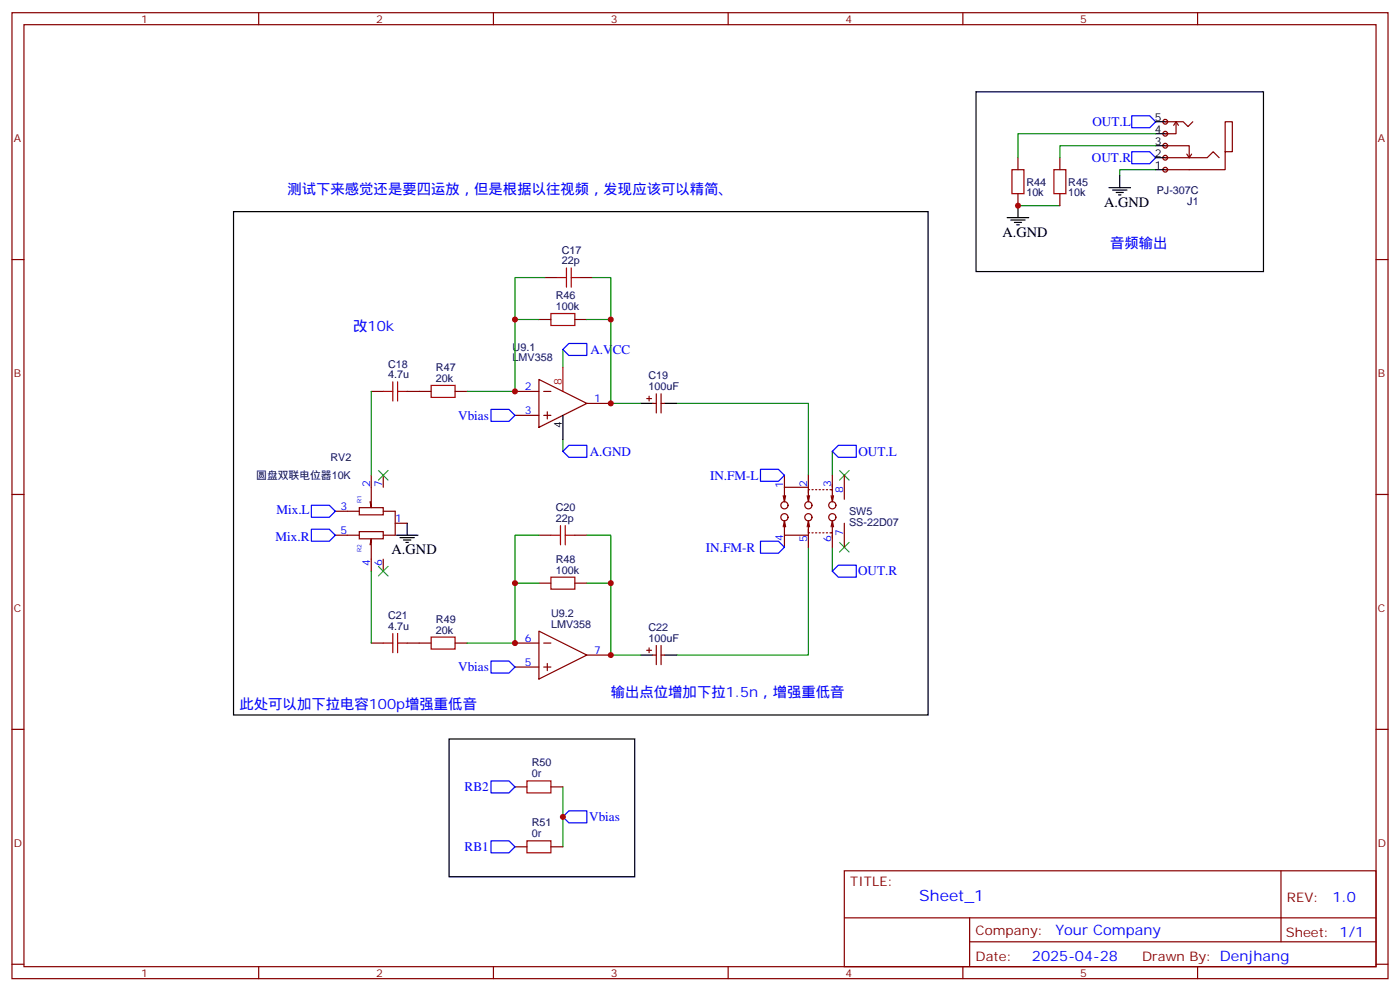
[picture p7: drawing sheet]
<svg xmlns="http://www.w3.org/2000/svg" width="412mm" height="292mm" viewBox="0 0 412 292" stroke-linecap="round" stroke-linejoin="round" font-family="sans-serif">
<g fill="none" stroke="#870000" stroke-width=".35">
<path d="M3.5 3.7h405.4v284.4h-405.4zM7.1 7.3h398.2v277.3h-398.2zM76.2 3.7v3.6M145.3 3.7v3.6M214.5 3.7v3.6M283.6 3.7v3.6M352.8 3.7v3.6M3.5 76.4h3.6M405.3 76.4h3.6M3.5 145.6h3.6M405.3 145.6h3.6M3.5 214.7h3.6"/>
<path d="M405.3 214.7h3.6M151.7 231.6h3.5M162.3 231.6h3.5M151.7 249.3h3.5M162.3 249.3h3.5M248.7 256.3h156.6v28.3h-156.6zM377.3 256.4v20.8M248.7 270.2h156.5M285.6 277.2h119.6M285.6 270.2v14.1M3.5 283.8h3.6M76.2 284.6v3.5"/>
<path d="M145.3 284.6v3.5M214.5 284.6v3.5M283.6 284.6v3.5M352.8 284.6v3.5M405.3 283.8h3.6"/>
</g>
<path d="M326.7 55.2h6.3M327.7 56h4.3M328.8 56.7h2.1M329.5 57.4h.7M329.8 51.7v3.5M132.3 217.5h54.7v40.6h-54.7z" fill="none" stroke="#000" stroke-width=".35"/>
<path d="M340.4 50h-10.6v1.7M299.9 60.5h12.3M245.2 132.9v7M165.8 231.6v17.7" fill="none" stroke="#008700" stroke-width=".35"/>
<path d="M155.2 229.9h7.1v3.5h-7.1zM155.2 247.5h7.1v3.5h-7.1z" fill="none" stroke="#a10000" stroke-width=".35"/>
<path d="M333.4 34.1h5.3l1.7 1.7-1.7 1.8h-5.3zM333.4 44.7h5.3l1.7 1.7-1.7 1.8h-5.3zM144.6 229.9h5.3l1.8 1.7-1.8 1.8h-5.3zM144.6 247.5h5.3l1.8 1.8-1.8 1.7h-5.3z" fill="none" stroke="#00f" stroke-width=".35"/>
<g fill="#f0f0f0" stroke="#870000" stroke-width=".35">
<circle cx="343.3" cy="35.8" r=".71"/>
<circle cx="343.3" cy="39.4" r=".71"/>
<circle cx="343.3" cy="42.9" r=".71"/>
<circle cx="343.3" cy="46.4" r=".71"/>
<circle cx="343.3" cy="50" r=".71"/>
</g>
<g fill="none" stroke="#000" stroke-width=".35">
<path d="M287.5 27h84.7v52.9h-84.7zM340.4 39.4h3.6M340.4 35.8h3.6M340.4 50h3.6M340.4 46.4h3.6M340.4 42.9h3.6M68.8 62.3h204.6v148.2h-204.6zM296.7 64.1h6.3M297.7 64.8h4.3M298.8 65.5h2.1M299.5 66.2h.7M299.9 60.5v3.6"/>
<path d="M188.7 118.7h3.6M195.8 118.7h3.5M165.8 122.3v7M116.8 157.6h6.3M117.8 158.3h4.3M118.9 159h2.1M119.6 159.7h.7M119.9 154v3.6M188.7 192.8h3.6M195.8 192.8h3.5"/>
</g>
<g fill="none" stroke="#870000" stroke-width=".35">
<path d="M343.3 35.8h5.2l1.5 1.5 1.4-1.5M346.4 35.8v3.6h-3.1M346.4 35.8l.7 1.1M346.4 35.8l-.7 1.1M299.9 46.4v3.6M299.9 57v3.5M312.2 46.4v3.6M312.2 57v3.5M343.3 46.4h12.3l1.8-1.7 1.7 1.7M343.3 42.9h7v3.5M349.6 45.4l.7 1M351 45.4l-.7 1"/>
<path d="M360.9 44.7v-8.9h2.1v8.9h-2.1v5.3h-17.6M158.7 94.1h3.6M160.5 81.7h3.5M169.3 94.1h3.6M171.1 81.7h3.5M109.4 115.2h3.5M119.9 115.2h7.1M134.1 115.2h3.5M151.7 115.2h7M158.7 111.7l14.2 7-14.2 7.1zM160.2 115.2h2.1M172.9 118.7h7"/>
<path d="M190.5 117.3h1.4M191.2 116.6v1.4M192.3 118.7h1M193.3 115.9v5.7M194.7 118.7h1.1M194.7 115.9v5.7M109.4 139.9v9.5l-.4-1.7M112.9 139.9v3.5M151.7 122.3h7M160.2 122.3h2.1M161.2 121.2v2.1M231.1 139.9v3.5"/>
<path d="M238.1 139.9v5.3M245.2 139.9v4.4M248.7 139.9v7.1M98.8 150.5h7M98.8 157.6h7M105.8 149.4h7.1v2.2h-7.1zM105.8 156.5h7.1v2.1h-7.1zM112.9 150.5h3.5v7.1h-3.5M116.4 154h3.5M158.7 157.6h3.6M169.3 157.6h3.6M230.7 145.9l.4 1.8"/>
<path d="M231.1 153.3v4.3h7M231.1 157.6v3.5M231.1 153.3l.3 1.8M231.1 153.3l-.4 1.8M231.4 145.9l-.3 1.8M237.8 145.9l.3 1.8 .4-1.8M237.8 155.1l.3-1.8 .4 1.8M238.1 143.4h-7v4.3M238.1 154v2.8h.4M238.1 155.8v5.3M238.5 144.1h-.4v2.9M239.2 144.1h.3"/>
<path d="M239.2 156.8h.3M240.2 144.1h.4M240.2 156.8h.4M241.3 144.1h.4M241.3 156.8h.4M242.4 144.1h.3M242.4 156.8h.3M243.4 144.1h.4M243.4 156.8h.4M244.5 144.1h.7v2.9M244.8 145.9l.4 1.8 .3-1.8M244.8 155.1l.4-1.8 .3 1.8"/>
<path d="M245.2 154v2.8h-.7M245.2 156.7v4.4M248.7 154v7.1M109 160.4l.4-1.8v9.5M112.9 164.6v3.5M158.7 171.7h3.6M169.3 171.7h3.6M109.4 189.3h3.5M119.9 189.3h7.1M134.1 189.3h3.5M151.7 189.3h7M151.7 196.4h7"/>
<path d="M158.7 185.8l14.2 7-14.2 7.1zM160.2 189.3h2.1M160.2 196.4h2.1M161.2 195.3v2.1M172.9 192.8h7M190.5 191.4h1.4M191.2 190.7v1.4M192.3 192.8h1M193.3 190v5.7M194.7 192.8h1.1M194.7 190v5.7"/>
<circle cx="231.1" cy="148.7" r="1.06"/>
<circle cx="231.1" cy="152.3" r="1.06"/>
<circle cx="238.1" cy="148.7" r="1.06"/>
<circle cx="238.1" cy="152.3" r="1.06"/>
<circle cx="245.2" cy="148.7" r="1.06"/>
<circle cx="245.2" cy="152.3" r="1.06"/>
</g>
<g fill="none" stroke="#a10000" stroke-width=".35">
<path d="M298.1 50h3.5v7h-3.5zM310.4 50h3.6v7h-3.6zM166.9 78.9v5.6M168.3 78.9v5.6M162.3 92.3h7v3.5h-7zM164 81.7h2.9M168.3 81.7h2.8M112.9 115.2h2.8M115.7 112.4v5.6M117.1 115.2h2.8M117.1 112.4v5.6M127 113.5h7.1v3.5h-7.1z"/>
<path d="M162.3 157.6h2.8M165.1 154.7v5.7M166.5 157.6h2.8M166.5 154.7v5.7M162.3 169.9h7v3.5h-7zM112.9 189.3h2.8M115.7 186.5v5.6M117.1 186.5v5.6M117.1 189.3h2.8M127 187.5h7.1v3.6h-7.1z"/>
</g>
<g fill="none" stroke="#008700" stroke-width=".35">
<path d="M340.4 39.4h-40.5v7M340.4 42.9h-28.2v3.5M158.7 94.1h-7v21.1h-14.1M160.5 81.7h-8.8v12.4M172.9 94.1h7v24.6h8.8M174.6 81.7h5.3v12.4M109.4 115.2v24.7M165.8 102.9v5.3M199.3 118.7h38.8v21.2M165.8 129.3v3.6M158.7 157.6h-7v14.1M172.9 157.6h7v14.1"/>
<path d="M109.4 168.1v21.2M158.7 171.7h-7v17.6h-14.1M172.9 171.7h7v21.1h8.8M238.1 161.1v31.7h-38.8M245.2 161.1v7"/>
</g>
<path d="M167.6 101.1h5.3v3.5h-5.3l-1.8-1.7zM144.6 120.5h5.3l1.8 1.8-1.8 1.7h-5.3zM165.8 132.9l1.8-1.8h5.3v3.5h-5.3zM224 138.1h5.3l1.8 1.8-1.8 1.8h-5.3zM246.9 131.1h5.3v3.5h-5.3l-1.7-1.7zM91.7 148.7h5.3l1.8 1.8-1.8 1.8h-5.3zM91.7 155.8h5.3l1.8 1.8-1.8 1.7h-5.3zM224 159.3h5.3l1.8 1.8-1.8 1.7h-5.3zM246.9 166.4h5.3v3.5h-5.3l-1.7-1.8zM144.6 194.6h5.3l1.8 1.8-1.8 1.7h-5.3zM167.6 238.7h5.3v3.5h-5.3l-1.8-1.7z" fill="none" stroke="#00f" stroke-width=".35"/>
<path d="M111.5 138.5l2.8 2.8M114.3 138.5l-2.8 2.8M247.3 138.5l2.8 2.8M250.1 138.5l-2.8 2.8M247.3 159.7l2.8 2.8M250.1 159.7l-2.8 2.8M111.5 166.7l2.8 2.8M114.3 166.7l-2.8 2.8" fill="none" stroke="#3c3" stroke-width=".35"/>
<path d="M165.8 108.2v7" fill="none" stroke="#f00" stroke-width=".35"/>
<g fill="#c00">
<circle cx="165.8" cy="240.5" r=".88"/>
<circle cx="299.9" cy="60.5" r=".88"/>
<circle cx="179.9" cy="192.8" r=".88"/>
<circle cx="151.7" cy="189.3" r=".88"/>
<circle cx="151.7" cy="115.2" r=".88"/>
<circle cx="179.9" cy="118.7" r=".88"/>
<circle cx="151.7" cy="94.1" r=".88"/>
<circle cx="151.7" cy="171.7" r=".88"/>
<circle cx="179.9" cy="171.7" r=".88"/>
<circle cx="179.9" cy="94.1" r=".88"/>
</g>
<text font-size="4.6" fill="#00f" x="270.8" y="265.4">Sheet_1</text>
<g font-size="4.2" fill="#00f">
<text x="84.7" y="57">测试下来感觉还是要四运放，但是根据以往视频，发现应该可以精简、</text>
<text x="327" y="72.9">音频输出</text>
<text x="104.1" y="97.6">改10k</text>
<text x="70.6" y="208.7">此处可以加下拉电容100p增强重低音</text>
<text x="179.9" y="205.2">输出点位增加下拉1.5n，增强重低音</text>
<text x="392.5" y="265.6">1.0</text>
<text x="310.9" y="275.2">Your Company</text>
<text x="304" y="283">2025-04-28</text>
</g>
<g font-size="4.2">
<text x="325.3" y="60.9">A.GND</text>
<text x="295.3" y="69.7">A.GND</text>
<text x="115.4" y="163.2">A.GND</text>
</g>
<g font-size="3.9" fill="#00f">
<text x="321.8" y="37.1">OUT.L</text>
<text x="321.7" y="47.7">OUT.R</text>
<text x="173.9" y="104.1">A.VCC</text>
<text x="135" y="123.5">Vbias</text>
<text x="173.7" y="134.1">A.GND</text>
<text x="252.8" y="134.1">OUT.L</text>
<text x="209.2" y="141.3">IN.FM-L</text>
<text x="81.4" y="151.3">Mix.L</text>
<text x="81.1" y="159.3">Mix.R</text>
<text x="207.9" y="162.4">IN.FM-R</text>
<text x="252.8" y="169.4">OUT.R</text>
<text x="135" y="197.6">Vbias</text>
<text x="136.9" y="232.9">RB2</text>
<text x="173.6" y="241.7">Vbias</text>
<text x="136.9" y="250.5">RB1</text>
</g>
<g font-size="3.9" fill="#800">
<text x="250.5" y="260.9">TITLE:</text>
<text x="379.1" y="265.6">REV:</text>
<text x="287.4" y="275.1">Company:</text>
<text x="378.7" y="275.7">Sheet: 1/1</text>
<text x="287.4" y="282.8">Date:</text>
<text x="336.4" y="282.9">Drawn By: Denjhang</text>
</g>
<g font-size="3.2" fill="#800">
<text x="41.6" y="6.7">1</text>
<text x="110.8" y="6.7">2</text>
<text x="179.9" y="6.7">3</text>
<text x="249.1" y="6.7">4</text>
<text x="318.2" y="6.7">5</text>
<text x="4.1" y="41.8">A</text>
<text x="405.9" y="41.8">A</text>
<text x="4.1" y="111">B</text>
<text x="405.9" y="111">B</text>
<text x="4.1" y="180.1">C</text>
<text x="405.9" y="180.1">C</text>
<text x="4.1" y="249.3">D</text>
<text x="405.9" y="249.3">D</text>
<text x="41.6" y="287.5">1</text>
<text x="110.8" y="287.5">2</text>
<text x="179.9" y="287.5">3</text>
<text x="249.1" y="287.5">4</text>
<text x="318.2" y="287.5">5</text>
</g>
<g font-size="3.2">
<text x="340.2" y="35.5">5</text>
<text x="340.2" y="39">4</text>
<text x="340.2" y="46.1">2</text>
<text x="340.2" y="42.5">3</text>
<text x="340.2" y="49.6">1</text>
<text x="165.5" y="126.1" transform="rotate(-90 165.5 126.1)">4</text>
</g>
<g font-size="3.2" fill="#000080">
<text x="302.3" y="57.8">10k</text>
<text x="302.3" y="54.6">R44</text>
<text x="314.7" y="57.8">10k</text>
<text x="314.7" y="54.6">R45</text>
<text x="340.8" y="57.2">PJ-307C</text>
<text x="349.8" y="60.4">J1</text>
<text x="165.5" y="77.8">22p</text>
<text x="165.5" y="74.6">C17</text>
<text x="163.7" y="88">R46</text>
<text x="163.7" y="91.2">100k</text>
<text x="151" y="106.4">LMV358</text>
<text x="151" y="103.2">U9.1</text>
<text x="114.3" y="111.3">4.7u</text>
<text x="114.3" y="108.2">C18</text>
<text x="128.4" y="112.4">20k</text>
<text x="128.4" y="109.2">R47</text>
<text x="191" y="111.7">C19</text>
<text x="191" y="114.9">100uF</text>
<text x="97.4" y="135.7">RV2</text>
<text x="75.5" y="141">圆盘双联电位器10K</text>
<text x="163.7" y="153.7">22p</text>
<text x="163.7" y="150.5">C20</text>
<text x="250.1" y="154.8">SS-22D07</text>
<text x="250.1" y="151.6">SW5</text>
<text x="163.7" y="165.6">R48</text>
<text x="163.7" y="168.8">100k</text>
<text x="114.3" y="185.4">4.7u</text>
<text x="114.3" y="182.3">C21</text>
<text x="128.4" y="183.3">R49</text>
<text x="162.3" y="184.7">LMV358</text>
<text x="162.3" y="181.5">U9.2</text>
<text x="191" y="185.8">C22</text>
<text x="128.4" y="186.5">20k</text>
<text x="191" y="188.9">100uF</text>
<text x="156.6" y="225.6">R50</text>
<text x="156.6" y="228.8">0r</text>
<text x="156.6" y="243.2">R51</text>
<text x="156.6" y="246.5">0r</text>
</g>
<text font-size="3.2" fill="#f00" x="165.5" y="113.5" transform="rotate(-90 165.5 113.5)">8</text>
<g font-size="3.2" fill="#00f">
<text x="154.6" y="114.9">2</text>
<text x="175" y="118.4">1</text>
<text x="154.6" y="121.9">3</text>
<text x="109" y="143.4" transform="rotate(-90 109 143.4)">2</text>
<text x="112.5" y="143.4" transform="rotate(-90 112.5 143.4)">7</text>
<text x="230.7" y="143.8" transform="rotate(-90 230.7 143.8)">1</text>
<text x="237.8" y="143.4" transform="rotate(-90 237.8 143.4)">2</text>
<text x="244.8" y="143.4" transform="rotate(-90 244.8 143.4)">3</text>
<text x="248.4" y="145.2" transform="rotate(-90 248.4 145.2)">8</text>
<text x="100.3" y="150.1">3</text>
<text x="116.4" y="153.7">1</text>
<text x="100.3" y="157.2">5</text>
<text x="230.7" y="159.2" transform="rotate(-90 230.7 159.2)">4</text>
<text x="237.8" y="159.6" transform="rotate(-90 237.8 159.6)">5</text>
<text x="244.8" y="159.6" transform="rotate(-90 244.8 159.6)">6</text>
<text x="248.4" y="157.8" transform="rotate(-90 248.4 157.8)">7</text>
<text x="109" y="166.6" transform="rotate(-90 109 166.6)">4</text>
<text x="112.5" y="166.6" transform="rotate(-90 112.5 166.6)">6</text>
<text x="154.6" y="188.9">6</text>
<text x="154.6" y="196">5</text>
<text x="175" y="192.5">7</text>
</g>
<g font-size="1.8" fill="#00f">
<text x="106.5" y="148.1" transform="rotate(-90 106.5 148.1)">R1</text>
<text x="106.5" y="162.5" transform="rotate(-90 106.5 162.5)">R2</text>
</g>
</svg>
